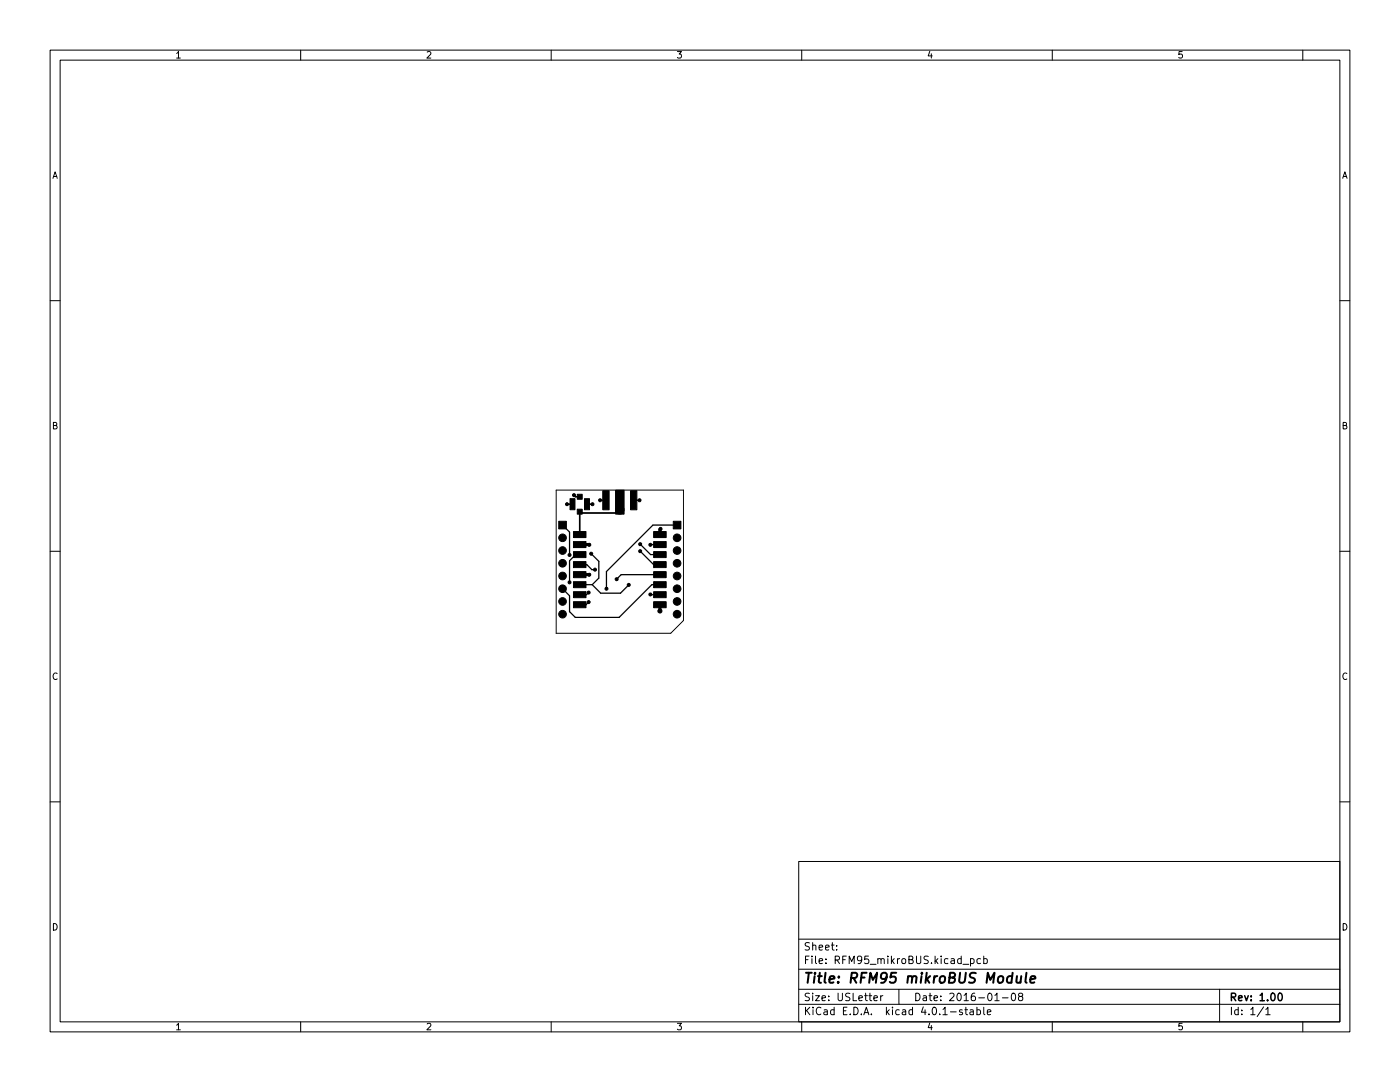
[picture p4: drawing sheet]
<svg xmlns="http://www.w3.org/2000/svg" width="279mm" height="216mm" viewBox="0 0 279 216" stroke-linecap="round" stroke-linejoin="round" font-family="sans-serif">
<g fill="none" stroke="#000" stroke-width=".2">
<path d="M10 10h259.4v195.9h-259.4zM12 12h255.4v191.9h-255.4zM60 10v2M110 10v2M160 10v2M210 10v2M260 10v2M10 60h2M267.4 60h2M111 97.8h25.4v26l-2.5 2.6h-22.9zM10 110h2M267.4 110h2"/>
<path d="M10 160h2M267.4 160h2M159.4 171.9h108v32h-108zM159.4 197.4h108M159.4 193.4h108M159.4 187.4h108M167 189.4v.2M167 188.7v.1M174.4 199.2l.7-.2-.1-.3h-.4l-.2 .2 .1 .7h.5M175.8 198.7v1M176.2 198.7l-.4 .3M179.4 197.4v3"/>
<path d="M192.2 192.4h1.1M193.7 191.4l.4-.1 .3 .3-.1 .6h-.6M193.7 191.3v1.5M195.7 191.4l-.4-.1-.3 .3 .1 .6h.6M196.3 191.4l.5-.1 .2 .3-.1 .6h-.6M196.3 190.8v1.5M198.5 199.7h.9M200 199.1h1.2M202 198.2h.2a.8 .8 0 0 1 .5 .7 .8 .8 0 0 1-.5 .8 1 1 0 0 1-.2-1.5zM203.5 198.8l-.2-.3v-.2l.2-.1h.5l.1 .3-.1 .2-.6 .2-.1 .2v.4l.2 .2h.3l.3-.3v-.3l-.3-.3M243.4 197.4v6.5M60 203.9v2"/>
<path d="M110 203.9v2M159.4 200.4h108M160 203.9v2M192 201.5h-.3l-.2 .2v.2l.5 .1v.4h-.5M192.5 201.5h.6M192.8 201v1.3l.3 .2M193.6 201.5h.6l.1 1M194.3 201.8l-.5 .1-.3 .2 .3 .4 .5-.1M195 201.5h.4l.3 .3-.2 .6h-.5M195 201v1.5M196.3 201v1.3l.2 .2M197 202l.8-.2-.1-.3h-.4l-.3 .2 .1 .7h.6"/>
<path d="M210 203.9v2M252.2 200.9l-1.3 1.9M252.6 201.4l.4-.4v1.5M252.6 202.5h.9M260 203.9v2"/>
</g>
<path d="M114.6 98.8l.2 .3h.9M113.2 100.6h1M117.1 100.6h1.1M127.8 108.6h.1M255.3 198.2h.1a.8 .8 0 0 1 .5 .7 .8 .8 0 0 1-.5 .8 1 1 0 0 1-.1-1.5z" fill="none" stroke="#000" stroke-width=".3"/>
<path d="M203 194.8l-.1 1.2a.57 .57 0 0 0 .8-.1M203.8 194.8l-.1 1.3M204.9 194.1l-.3 1.7 .3 .3M205.6 195.4l1-.2v-.3l-.6-.1-.3 .3v.9h.7" fill="none" stroke="#000" stroke-width=".4"/>
<g fill="#000" stroke="#000" stroke-width=".2">
<path d="M115.2 98.6h1v1h-1zM120.3 97.9h1.3v3.8h-1.3zM123.1 97.9h1.2v3.8h-1.2zM125.8 97.9h1.3v3.8h-1.3zM111.5 104h1.5v1.5h-1.5zM113.8 99.5h.9v2.2h-.9zM115.2 101.6h1v1h-1zM116.6 99.5h1v2.2h-1zM114.4 106.1h2.5v1.2h-2.5zM114.4 108.1h2.5v1.2h-2.5zM114.4 110.1h2.5v1.2h-2.5zM114.4 112.1h2.5v1.2h-2.5z"/>
<path d="M114.4 114.1h2.5v1.2h-2.5zM114.4 116.1h2.5v1.2h-2.5zM114.4 118.1h2.5v1.2h-2.5zM122.8 97.8h1.7v4.8h-1.7zM130.4 118.1h2.5v1.2h-2.5zM130.4 116.1h2.5v1.2h-2.5zM130.4 114.1h2.5v1.2h-2.5zM130.4 112.1h2.5v1.2h-2.5zM130.4 110.1h2.5v1.2h-2.5zM130.4 108.1h2.5v1.2h-2.5zM130.4 106.1h2.5v1.2h-2.5zM134.4 104h1.5v1.5h-1.5z"/>
<path d="M114.4 120.1h2.5v1.2h-2.5zM130.4 120.1h2.5v1.2h-2.5z"/>
<circle cx="114.6" cy="98.8" r=".3"/>
<circle cx="119.8" cy="99.8" r=".3"/>
<circle cx="127.6" cy="99.8" r=".3"/>
<circle cx="112.3" cy="107.3" r=".76"/>
<circle cx="112.3" cy="109.9" r=".76"/>
<circle cx="112.3" cy="114.9" r=".76"/>
<circle cx="112.3" cy="117.5" r=".76"/>
<circle cx="112.3" cy="112.4" r=".76"/>
<circle cx="113.2" cy="100.6" r=".3"/>
<circle cx="113.7" cy="110.7" r=".3"/>
<circle cx="113.7" cy="116.2" r=".3"/>
<circle cx="117.5" cy="118.2" r=".3"/>
<circle cx="117.6" cy="114.7" r=".3"/>
<circle cx="117.6" cy="108.7" r=".3"/>
<circle cx="118" cy="110.5" r=".3"/>
<circle cx="118.2" cy="100.6" r=".3"/>
<circle cx="118.7" cy="113.7" r=".3"/>
<circle cx="121" cy="117.5" r=".3"/>
<circle cx="123.1" cy="115.6" r=".3"/>
<circle cx="123.7" cy="101.7" r=".85"/>
<circle cx="125.5" cy="116.7" r=".3"/>
<circle cx="127.8" cy="110" r=".3"/>
<circle cx="127.8" cy="108.6" r=".3"/>
<circle cx="129.8" cy="108.7" r=".3"/>
<circle cx="129.8" cy="118.6" r=".3"/>
<circle cx="131.8" cy="105.5" r=".3"/>
<circle cx="135.1" cy="114.9" r=".76"/>
<circle cx="135.1" cy="112.4" r=".76"/>
<circle cx="135.1" cy="109.9" r=".76"/>
<circle cx="135.1" cy="107.3" r=".76"/>
<circle cx="135.1" cy="117.5" r=".76"/>
<circle cx="112.3" cy="122.6" r=".76"/>
<circle cx="112.3" cy="120" r=".76"/>
<circle cx="117.5" cy="120.1" r=".3"/>
<circle cx="131.7" cy="121.9" r=".41"/>
<circle cx="135.1" cy="120" r=".76"/>
<circle cx="135.1" cy="122.6" r=".76"/>
</g>
<g fill="none" stroke="#000" stroke-width=".25">
<path d="M119.8 99.8h1.1M126.5 99.8h1.1M112.3 104.8l1.4 1.4v4.5M115.7 116.7h2.5M115.7 110.7h-.8l-1.2 1.2v4.3M115.7 112.7h1.4l1 1h.6M115.7 112.6v.1M117.5 118.2l-.5 .5h-1.3M118 110.5l1.5 1.5v3.3l-1.3 1.4M118.2 116.7l1.7 1.7h3.9l1.7-1.7M123.7 101.7l-.4 .4M127.8 110l2.6 2.7h1.3"/>
<path d="M127.8 108.6l2 2.1h1.9M129.8 118.6l1.9 .1M131.7 116.7h-1.6l-6.5 6.5h-8.8l-1.1-1.2v-3.1l-1.4-1.4M131.7 114.7h-7.7l-.9 .9M131.7 108.7h-1.9M135.1 104.8h-4.8l-9.3 9.2v3.5M117.5 120.1l-.5 .6h-1.3"/>
</g>
<path d="M115.7 114.7h1.9M115.7 108.7h1.9M131.8 105.5l-.1 .2v1M131.7 120.7v1.2M131.7 121.9h.1" fill="none" stroke="#000" stroke-width=".63"/>
<path d="M116 102.4l-.3-.3v4.6M123.7 100.2v1.5l-.6 .7h-7.1" fill="none" stroke="#000" stroke-width=".34"/>
<text font-size="2.8" x="160.4" y="196.2">Title: RFM95 mikroBUS Module</text>
<g font-size="2.1">
<text x="160.4" y="189.7">Sheet:</text>
<text x="160.4" y="192.4">File: RFM95_mikroBUS.kicad_pcb</text>
<text x="160.4" y="202.5">KiCad E.D.A. kicad 4.0.1-stable</text>
<text x="160.4" y="199.7">Size: USLetter</text>
<text x="182.4" y="199.7">Date: 2016-01-08</text>
<text x="245.4" y="199.7">Rev: 1.00</text>
<text x="245.4" y="202.5">Id: 1/1</text>
</g>
<g font-size="1.8">
<text x="35" y="11.6">1</text>
<text x="85" y="11.6">2</text>
<text x="135" y="11.6">3</text>
<text x="185" y="11.6">4</text>
<text x="235" y="11.6">5</text>
<text x="10.3" y="35.6">A</text>
<text x="267.7" y="35.6">A</text>
<text x="10.3" y="85.7">B</text>
<text x="267.7" y="85.7">B</text>
<text x="10.3" y="135.6">C</text>
<text x="267.7" y="135.6">C</text>
<text x="10.3" y="185.7">D</text>
<text x="267.7" y="185.7">D</text>
<text x="35" y="205.6">1</text>
<text x="85" y="205.6">2</text>
<text x="135" y="205.6">3</text>
<text x="185" y="205.6">4</text>
<text x="235" y="205.6">5</text>
</g>
</svg>
